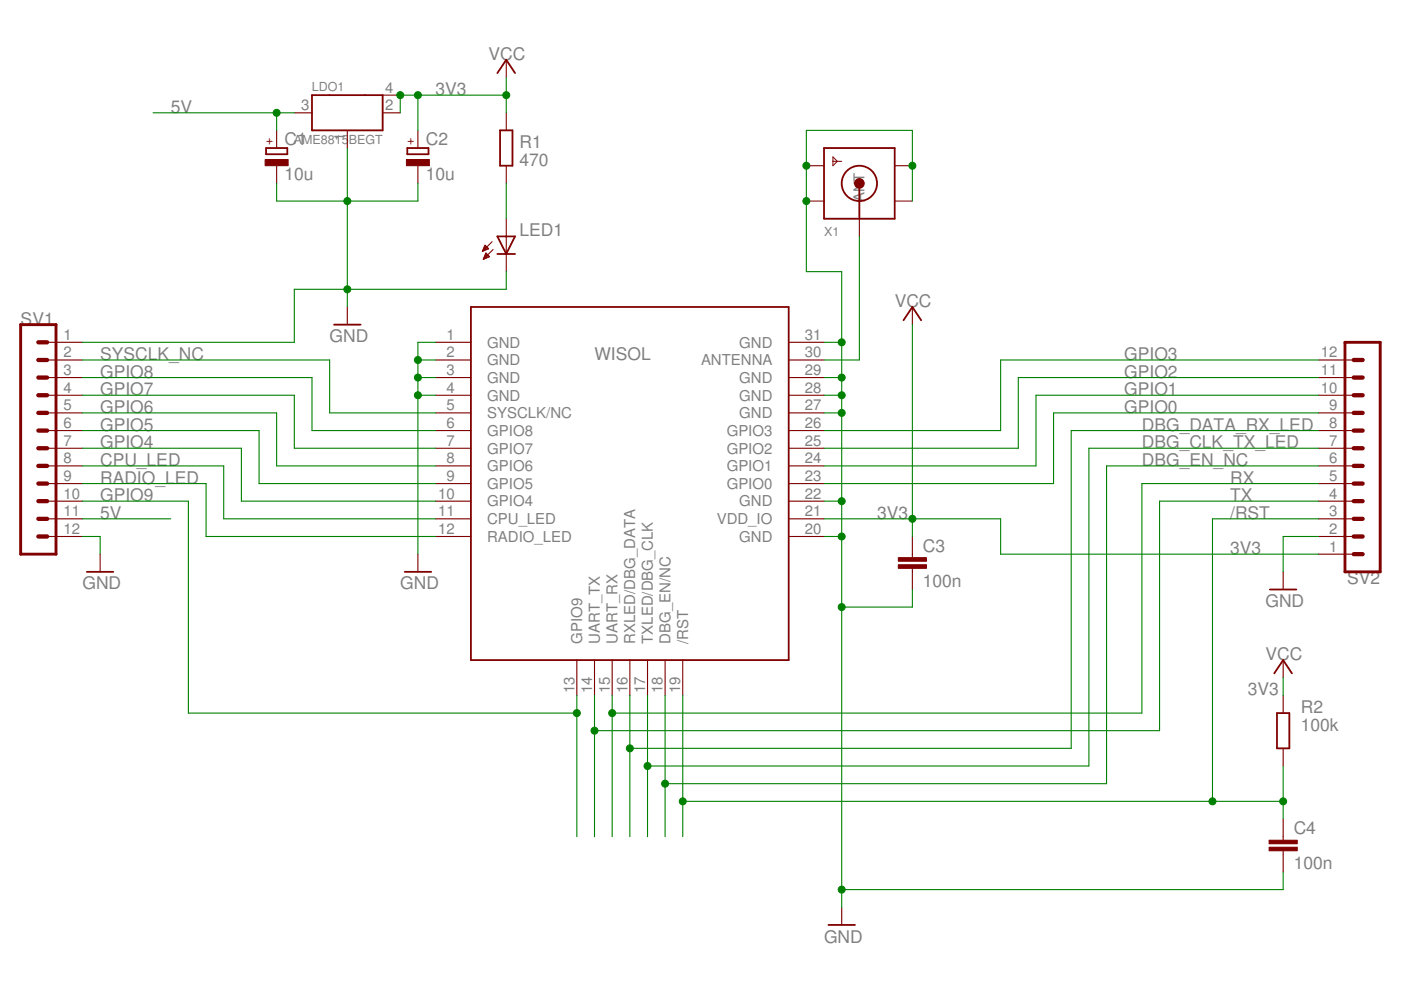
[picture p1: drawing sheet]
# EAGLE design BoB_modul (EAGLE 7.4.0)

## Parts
C1  10u  CPOL-EUA/3216-18R  [A/3216-18R]
C2  10u  CPOL-EUA/3216-18R  [A/3216-18R]
C3  100n  C-EUC0603K  [C0603K]
C4  100n  C-EUC0603K  [C0603K]
LDO1  AME8815BEGT  [SOT223]
LED1  LEDCHIPLED_0603  [CHIPLED_0603]
R1  470  R-EU_R0603  [R0603]
R2  100k  R-EU_R0603  [R0603]
SV1  MA12-1  [MA12-1]
SV2  MA12-1  [MA12-1]
WSSFM10  SFM10  WSSFM10'HANDSOLDER'  [WSSFM10]
X1  SMACONNECTOR_EDGE_UFL  [SMA_EDGELAUNCH_UFL]

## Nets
3V3: C2.+ C3.1 LDO1.2 LDO1.4 R1.2 R2.2 SV2.1 WSSFM10.P$21(VDD_IO) ; supply symbol labelled VCC
5V: C1.+ LDO1.3 SV1.11
/RST: C4.1 R2.1 SV2.3 WSSFM10.P$19(/RST)
CPU_LED: SV1.8 WSSFM10.P$11(CPU_LED)
DBG_CLK_TX_LED: SV2.7 WSSFM10.P$17(TXLED/DBG_CLK)
DBG_DATA_RX_LED: SV2.8 WSSFM10.P$16(RXLED/DBG_DATA)
DBG_EN_NC: SV2.6 WSSFM10.P$18(DBG_EN/NC)
GND: C1.- C2.- C3.2 C4.2 LDO1.1 LED1.C SV1.1 SV1.12 SV2.2 WSSFM10.P$1(GND) WSSFM10.P$2(GND) WSSFM10.P$3(GND) WSSFM10.P$4(GND) WSSFM10.P$20(GND) WSSFM10.P$22(GND) WSSFM10.P$27(GND) WSSFM10.P$28(GND) WSSFM10.P$29(GND) WSSFM10.P$31(GND) X1.GND@1(GND1) X1.GND@2(GND2) X1.GND@3(GND3) X1.GND@4(GND4)
GPIO0: SV2.9 WSSFM10.P$23(GPIO0)
GPIO1: SV2.10 WSSFM10.P$24(GPIO1)
GPIO2: SV2.11 WSSFM10.P$25(GPIO2)
GPIO3: SV2.12 WSSFM10.P$26(GPIO3)
GPIO4: SV1.7 WSSFM10.P$10(GPIO4)
GPIO5: SV1.6 WSSFM10.P$9(GPIO5)
GPIO6: SV1.5 WSSFM10.P$8(GPIO6)
GPIO7: SV1.4 WSSFM10.P$7(GPIO7)
GPIO8: SV1.3 WSSFM10.P$6(GPIO8)
GPIO9: SV1.10 WSSFM10.P$13(GPIO9)
N$1: LED1.A R1.1
N$2: WSSFM10.P$30(ANTENNA) X1.P(ANT)
RADIO_LED: SV1.9 WSSFM10.P$12(RADIO_LED)
RX: SV2.5 WSSFM10.P$15(UART_RX)
SYSCLK_NC: SV1.2 WSSFM10.P$5(SYSCLK/NC)
TX: SV2.4 WSSFM10.P$14(UART_TX)
